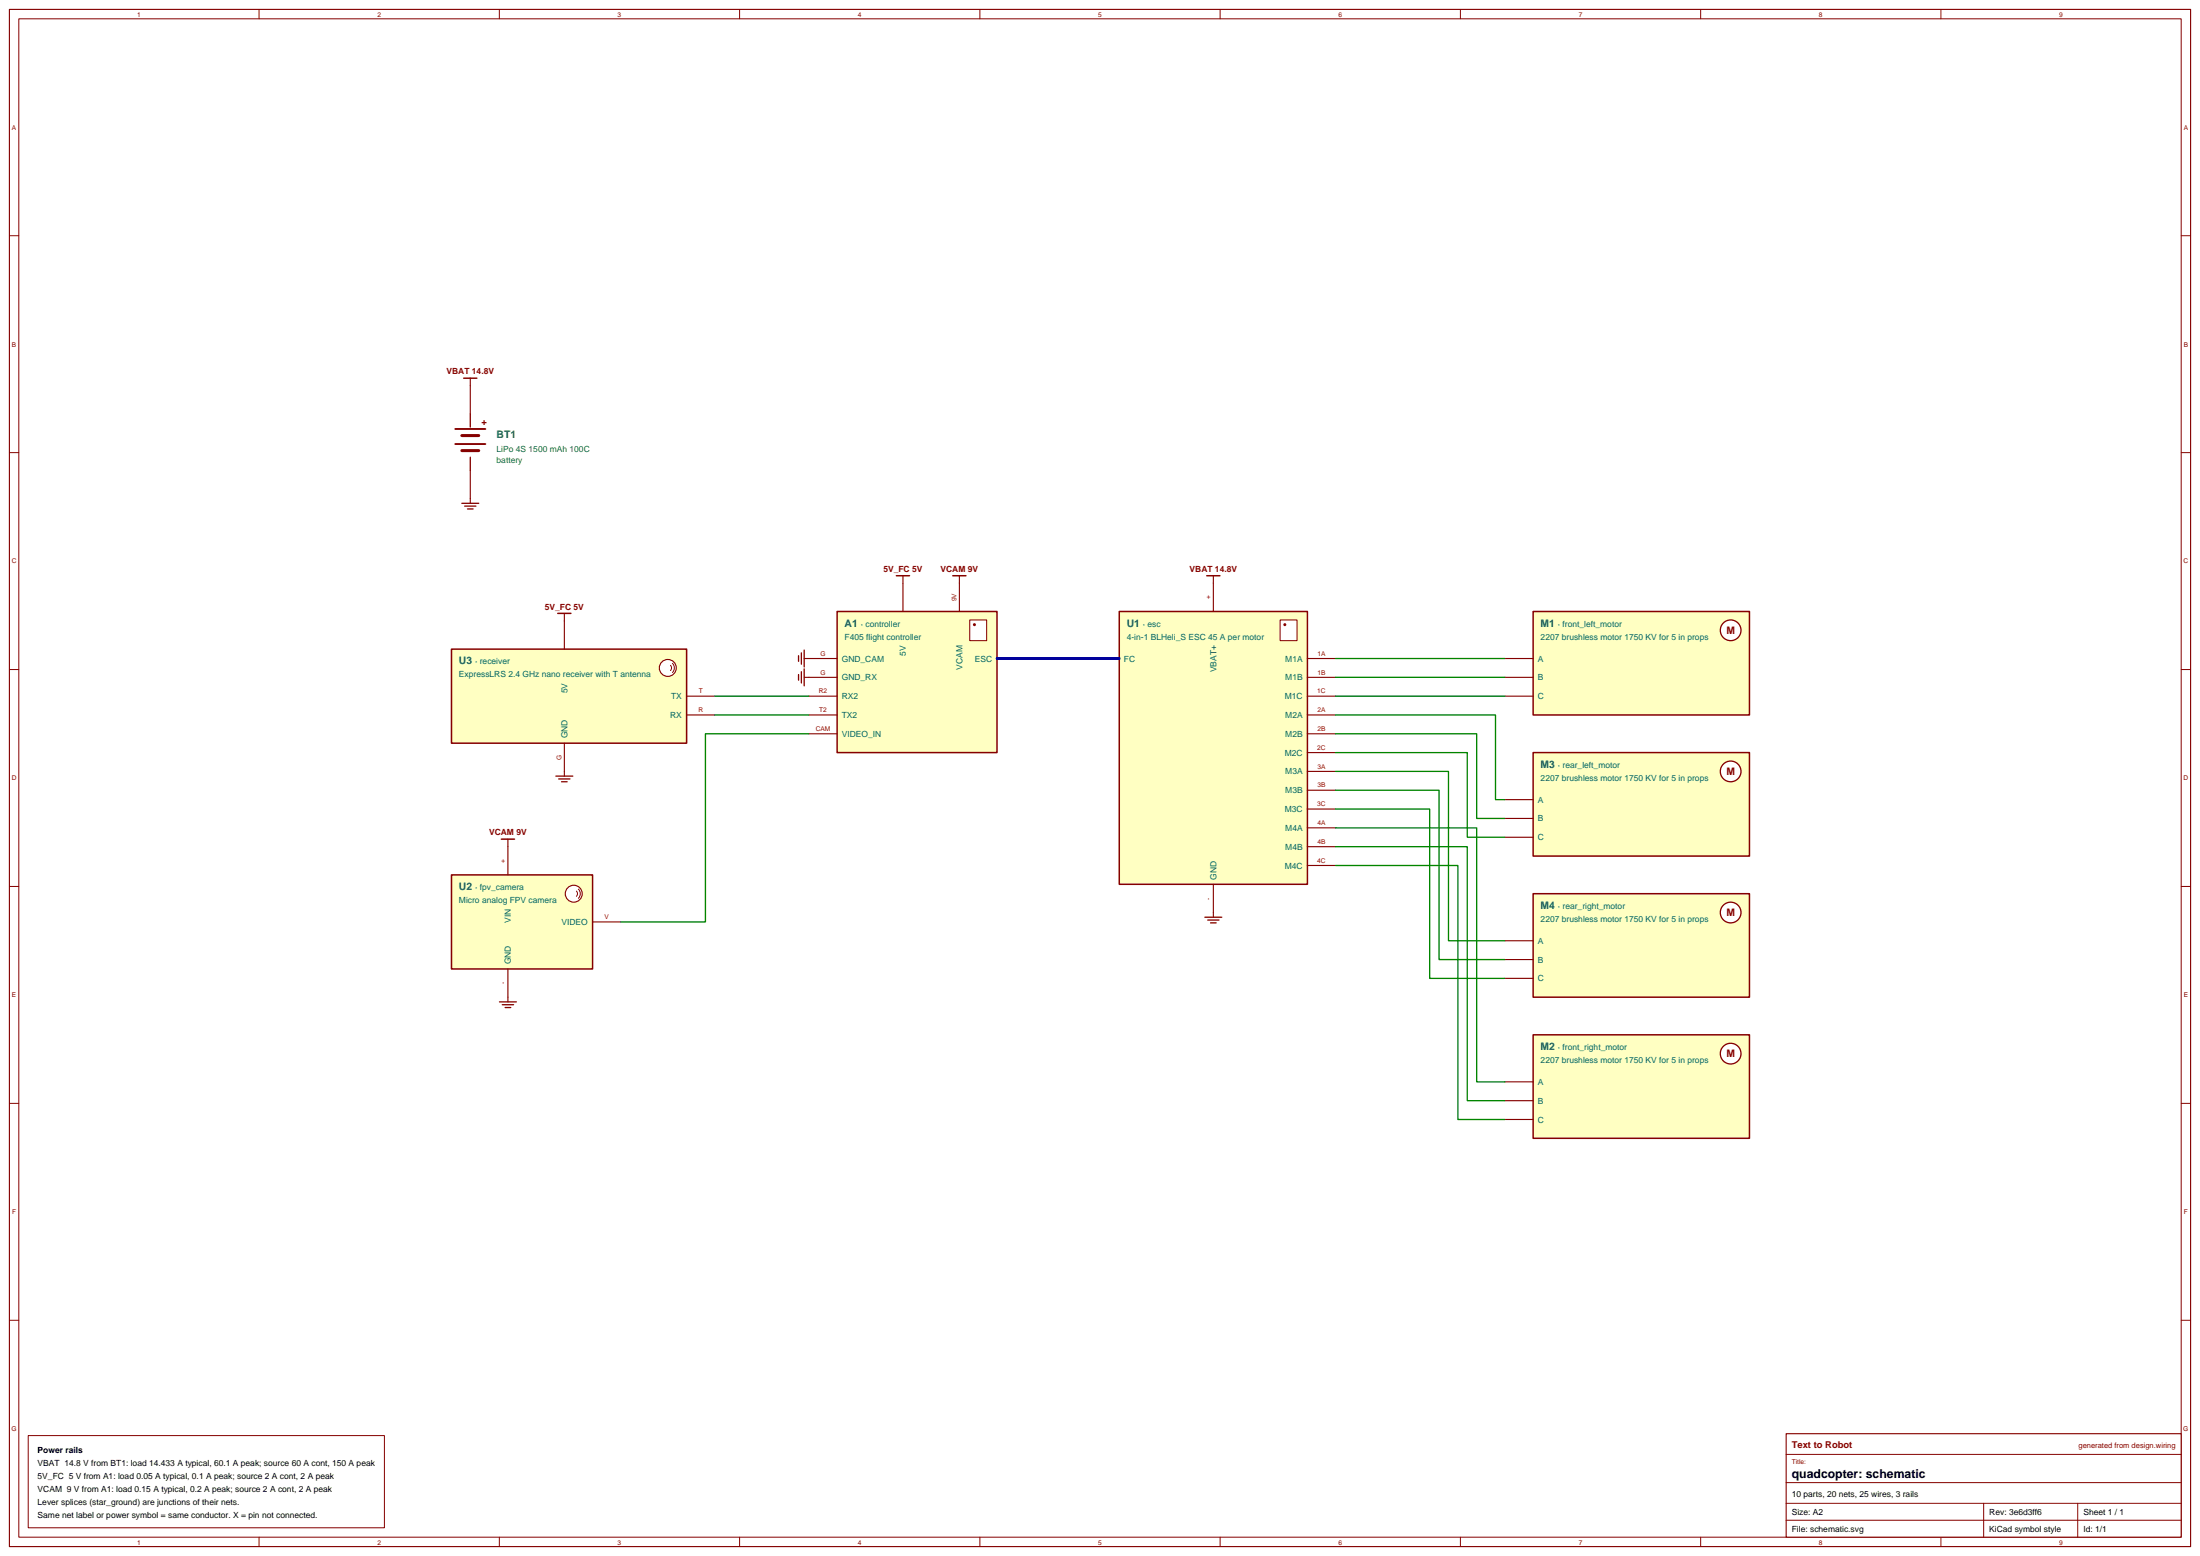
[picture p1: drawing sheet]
<svg xmlns="http://www.w3.org/2000/svg" width="825mm" height="583mm" viewBox="0 0 825 583" stroke-linecap="round" stroke-linejoin="round" font-family="sans-serif">
<path d="M3.5 3.5h818.1v576.5h-818.1z" fill="none" stroke="#850000" stroke-width=".42"/>
<g fill="none" stroke="#850000" stroke-width=".38">
<path d="M7.1 7.1h811v569.3h-811zM97.2 3.5v3.6M187.3 3.5v3.6M277.4 3.5v3.6M367.5 3.5v3.6M457.6 3.5v3.6M547.7 3.5v3.6M637.9 3.5v3.6M728 3.5v3.6M3.5 88.4h3.6M818.1 88.4h3.5M3.5 169.7h3.6"/>
<path d="M818.1 169.7h3.5M3.5 251.1h3.6M818.1 251.1h3.5M3.5 332.4h3.6M818.1 332.4h3.5M3.5 413.8h3.6M818.1 413.8h3.5M3.5 495.1h3.6M818.1 495.1h3.5M97.2 576.4v3.6M187.3 576.4v3.6M277.4 576.4v3.6"/>
<path d="M367.5 576.4v3.6M457.6 576.4v3.6M547.7 576.4v3.6M637.9 576.4v3.6M728 576.4v3.6"/>
</g>
<path d="M575 229.3h81.2v38.8h-81.2z" fill="#ffffc2" stroke="#850000" stroke-width=".56"/>
<circle cx="649.1" cy="236.4" r="3.9" fill="#fff" stroke="#850000" stroke-width=".49"/>
<path d="M564.4 246.9h10.6M564.4 254h10.6M564.4 261.1h10.6" fill="none" stroke="#850000" stroke-width=".42"/>
<path d="M575 282.2h81.2v38.8h-81.2z" fill="#ffffc2" stroke="#850000" stroke-width=".56"/>
<circle cx="649.1" cy="289.3" r="3.9" fill="#fff" stroke="#850000" stroke-width=".49"/>
<path d="M564.4 299.9h10.6M564.4 306.9h10.6M564.4 314h10.6" fill="none" stroke="#850000" stroke-width=".42"/>
<path d="M575 335.1h81.2v38.8h-81.2z" fill="#ffffc2" stroke="#850000" stroke-width=".56"/>
<circle cx="649.1" cy="342.2" r="3.9" fill="#fff" stroke="#850000" stroke-width=".49"/>
<path d="M564.4 352.8h10.6M564.4 359.8h10.6M564.4 366.9h10.6" fill="none" stroke="#850000" stroke-width=".42"/>
<path d="M575 388.1h81.2v38.8h-81.2z" fill="#ffffc2" stroke="#850000" stroke-width=".56"/>
<circle cx="649.1" cy="395.1" r="3.9" fill="#fff" stroke="#850000" stroke-width=".49"/>
<path d="M564.4 405.7h10.6M564.4 412.8h10.6M564.4 419.8h10.6" fill="none" stroke="#850000" stroke-width=".42"/>
<path d="M419.8 229.3h70.6v102.3h-70.6z" fill="#ffffc2" stroke="#850000" stroke-width=".56"/>
<path d="M480.1 232.5h6.4v7.7h-6.4z" fill="#fff" stroke="#850000" stroke-width=".39"/>
<circle cx="481.9" cy="234.2" r=".56" fill="#850000"/>
<g fill="none" stroke="#850000" stroke-width=".42">
<path d="M455.1 218.7v10.6M409.2 246.9h10.6M490.4 246.9h10.5M490.4 254h10.5M490.4 261.1h10.5M490.4 268.1h10.5M490.4 275.2h10.5M490.4 282.2h10.5M490.4 289.3h10.5M490.4 296.3h10.5M490.4 303.4h10.5M490.4 310.4h10.5"/>
<path d="M490.4 317.5h10.5M455.1 331.6v10.6M490.4 324.6h10.5"/>
</g>
<path d="M409.2 246.9h10.6" fill="none" stroke="#0000c7" stroke-width="1.1"/>
<path d="M314 229.3h59.9v52.9h-59.9z" fill="#ffffc2" stroke="#850000" stroke-width=".56"/>
<path d="M363.7 232.5h6.4v7.7h-6.4z" fill="#fff" stroke="#850000" stroke-width=".39"/>
<circle cx="365.5" cy="234.2" r=".56" fill="#850000"/>
<path d="M338.7 218.7v10.6M359.8 218.7v10.6M303.4 246.9h10.6M303.4 254h10.6M373.9 246.9h10.6M303.4 268.1h10.6M303.4 261.1h10.6M303.4 275.2h10.6" fill="none" stroke="#850000" stroke-width=".42"/>
<path d="M373.9 246.9h10.6" fill="none" stroke="#0000c7" stroke-width="1.1"/>
<path d="M169.3 243.4h88.2v35.3h-88.2z" fill="#ffffc2" stroke="#850000" stroke-width=".56"/>
<circle cx="250.5" cy="250.5" r="3.2" fill="#fff" stroke="#850000" stroke-width=".42"/>
<path d="M251.5 249.5l.4 1.2-.4 .8M252.2 248.7l.6 1 .1 1-.7 1.5" fill="none" stroke="#850000" stroke-width=".38"/>
<path d="M176.4 144.6v10.6M176.4 176.4v10.6M211.7 232.8v10.6M211.7 278.7v10.6M257.5 261.1h10.6M257.5 268.1h10.6" fill="none" stroke="#850000" stroke-width=".42"/>
<path d="M176.4 155.2v5M176.4 171.4v5" fill="none" stroke="#850000" stroke-width=".49"/>
<path d="M170.7 160.9h11.3M170.7 166.5h11.3" fill="none" stroke="#850000" stroke-width=".71"/>
<path d="M173.2 163.3h6.4M173.2 169h6.4" fill="none" stroke="#850000" stroke-width="1.1"/>
<path d="M169.3 328.1h52.9v35.3h-52.9z" fill="#ffffc2" stroke="#850000" stroke-width=".56"/>
<circle cx="215.2" cy="335.1" r="3.2" fill="#fff" stroke="#850000" stroke-width=".42"/>
<path d="M216.2 334.2l.4 .7-.4 1.2M216.9 333.4l.6 1 .1 1-.7 1.5" fill="none" stroke="#850000" stroke-width=".38"/>
<g fill="none" stroke="#850000" stroke-width=".42">
<path d="M176.4 141.8v2.8M176.4 187v1.7M338.7 215.9v2.8M359.8 215.9v2.8M455.1 215.9v2.8M211.7 230v2.8M301.6 254h1.8M301.6 246.9h1.8M211.7 289.3v1.7M190.5 314.7v13.4M222.2 345.7h10.6M455.1 342.2v1.8"/>
<path d="M190.5 363.4v12.3"/>
</g>
<path d="M173.9 141.8h5M336.2 215.9h4.9M357.4 215.9h4.9M452.6 215.9h5M209.2 230h4.9M188 314.7h5" fill="none" stroke="#850000" stroke-width=".56"/>
<g fill="none" stroke="#850000" stroke-width=".49">
<path d="M173.2 188.7h6.4M174.3 189.8h4.2M175.3 190.9h2.1M299.5 245.9v2.1M299.5 252.9v2.2M300.6 244.8v4.3M300.6 251.9v4.2M301.6 243.8v6.3M301.6 250.8v6.4M208.5 291h6.3M209.5 292.1h4.3M210.6 293.2h2.1"/>
<path d="M451.9 344h6.4M453 345h4.2M454 346.1h2.1M187.3 375.7h6.4M188.4 376.8h4.2M189.4 377.8h2.2"/>
</g>
<g fill="none" stroke="#008500" stroke-width=".49">
<path d="M500.9 246.9h63.5M500.9 254h63.5M268.1 261.1h35.3M268.1 268.1h35.3M303.4 275.2h-38.8v70.5h-31.8M500.9 268.1h60v31.8h3.5M500.9 275.2h53v31.7h10.5M500.9 261.1h63.5M500.9 289.3h42.4v63.5h21.1M500.9 296.3h38.9v63.5h24.6M500.9 282.2h49.4v31.8h14.1M500.9 310.4h53v95.3h10.5"/>
<path d="M500.9 317.5h49.4v95.3h14.1M500.9 303.4h35.3v63.5h28.2M500.9 324.6h45.9v95.2h17.6"/>
</g>
<path d="M384.5 246.9h24.7" fill="none" stroke="#0000c7" stroke-width="1.1"/>
<path d="M10.6 538.3h133.6v34.6h-133.6z" fill="#fff" stroke="#850000" stroke-width=".38"/>
<path d="M669.9 537.6h148.2v38.8h-148.2z" fill="#fff" stroke="#850000" stroke-width=".42"/>
<path d="M669.9 545.4h148.2M669.9 556h148.2M669.9 563.7h148.2M669.9 570.1h148.2M744 563.7v12.7M779.3 563.7v12.7" fill="none" stroke="#850000" stroke-width=".38"/>
<text font-size="4.6" x="672" y="554.2">quadcopter: schematic</text>
<g font-size="3.9" fill="#006363">
<text x="186.3" y="164.4">BT1</text>
<text x="316.8" y="234.9">A1</text>
<text x="422.6" y="234.9">U1</text>
<text x="577.8" y="234.9">M1</text>
<text x="172.2" y="249.1">U3</text>
<text x="577.8" y="287.9">M3</text>
<text x="172.2" y="333.7">U2</text>
<text x="577.8" y="340.8">M4</text>
<text x="577.8" y="393.7">M2</text>
</g>
<g font-size="3.9" fill="#850000">
<text x="647.5" y="237.8">M</text>
<text x="647.5" y="290.7">M</text>
<text x="647.5" y="343.6">M</text>
<text x="647.5" y="396.5">M</text>
</g>
<g font-size="3.5" fill="#850000">
<text x="180.6" y="159.5">+</text>
<text x="672" y="542.9">Text to Robot</text>
</g>
<g font-size="3.2" fill="#850000">
<text x="167.5" y="140.4">VBAT 14.8V</text>
<text x="331.3" y="214.5">5V_FC 5V</text>
<text x="352.8" y="214.5">VCAM 9V</text>
<text x="446.2" y="214.5">VBAT 14.8V</text>
<text x="204.3" y="228.6">5V_FC 5V</text>
<text x="183.4" y="313.3">VCAM 9V</text>
</g>
<g font-size="3.2" fill="#006363">
<text x="186.3" y="169.3">LiPo 4S 1500 mAh 100C</text>
<text x="186.3" y="173.6">battery</text>
<text x="316.8" y="239.9">F405 flight controller</text>
<text x="322.8" y="234.9">· controller</text>
<text x="422.6" y="239.9">4-in-1 BLHeli_S ESC 45 A per motor</text>
<text x="428.7" y="234.9">· esc</text>
<text x="577.8" y="239.9">2207 brushless motor 1750 KV for 5 in props</text>
<text x="584.3" y="234.9">· front_left_motor</text>
<text x="339.8" y="245.9" transform="rotate(-90 339.8 245.9)">5V</text>
<text x="178.2" y="249.1">· receiver</text>
<text x="315.7" y="248.1">GND_CAM</text>
<text x="361" y="251.2" transform="rotate(-90 361 251.2)">VCAM</text>
<text x="365.7" y="248.1">ESC</text>
<text x="421.6" y="248.1">FC</text>
<text x="482.1" y="248.1">M1A</text>
<text x="576.8" y="248.1">A</text>
<text x="172.2" y="254">ExpressLRS 2.4 GHz nano receiver with T antenna</text>
<text x="315.7" y="255.1">GND_RX</text>
<text x="456.2" y="252.2" transform="rotate(-90 456.2 252.2)">VBAT+</text>
<text x="482.1" y="255.1">M1B</text>
<text x="576.8" y="255.1">B</text>
<text x="212.8" y="260" transform="rotate(-90 212.8 260)">5V</text>
<text x="251.7" y="262.2">TX</text>
<text x="315.7" y="262.2">RX2</text>
<text x="481.9" y="262.2">M1C</text>
<text x="576.8" y="262.2">C</text>
<text x="251.4" y="269.2">RX</text>
<text x="315.7" y="269.2">TX2</text>
<text x="482.1" y="269.2">M2A</text>
<text x="212.8" y="276.9" transform="rotate(-90 212.8 276.9)">GND</text>
<text x="315.7" y="276.3">VIDEO_IN</text>
<text x="482.1" y="276.3">M2B</text>
<text x="481.9" y="283.4">M2C</text>
<text x="584.3" y="287.9">· rear_left_motor</text>
<text x="482.1" y="290.4">M3A</text>
<text x="577.8" y="292.8">2207 brushless motor 1750 KV for 5 in props</text>
<text x="482.1" y="297.5">M3B</text>
<text x="481.9" y="304.5">M3C</text>
<text x="576.8" y="301">A</text>
<text x="482.1" y="311.6">M4A</text>
<text x="576.8" y="308">B</text>
<text x="576.8" y="315.1">C</text>
<text x="482.1" y="318.6">M4B</text>
<text x="456.2" y="329.8" transform="rotate(-90 456.2 329.8)">GND</text>
<text x="481.9" y="325.7">M4C</text>
<text x="178.2" y="333.7">· fpv_camera</text>
<text x="172.2" y="338.7">Micro analog FPV camera</text>
<text x="584.3" y="340.8">· rear_right_motor</text>
<text x="191.6" y="346.1" transform="rotate(-90 191.6 346.1)">VIN</text>
<text x="210.6" y="346.9">VIDEO</text>
<text x="577.8" y="345.7">2207 brushless motor 1750 KV for 5 in props</text>
<text x="576.8" y="353.9">A</text>
<text x="191.6" y="361.6" transform="rotate(-90 191.6 361.6)">GND</text>
<text x="576.8" y="361">B</text>
<text x="576.8" y="368">C</text>
<text x="584.3" y="393.7">· front_right_motor</text>
<text x="577.8" y="398.6">2207 brushless motor 1750 KV for 5 in props</text>
<text x="576.8" y="406.8">A</text>
<text x="576.8" y="413.9">B</text>
<text x="576.8" y="420.9">C</text>
</g>
<g font-size="3.2">
<text x="14.1" y="544.7">Power rails</text>
<text x="14.1" y="549.6">VBAT 14.8 V from BT1: load 14.433 A typical, 60.1 A peak; source 60 A cont, 150 A peak</text>
<text x="14.1" y="554.6">5V_FC 5 V from A1: load 0.05 A typical, 0.1 A peak; source 2 A cont, 2 A peak</text>
<text x="14.1" y="559.5">VCAM 9 V from A1: load 0.15 A typical, 0.2 A peak; source 2 A cont, 2 A peak</text>
<text x="672" y="561.3">10 parts, 20 nets, 25 wires, 3 rails</text>
<text x="14.1" y="564.4">Lever splices (star_ground) are junctions of their nets.</text>
<text x="14.1" y="569.4">Same net label or power symbol = same conductor. X = pin not connected.</text>
<text x="672" y="568">Size: A2</text>
<text x="746.1" y="568">Rev: 3e6d3ff6</text>
<text x="781.4" y="568">Sheet 1 / 1</text>
<text x="672" y="574.3">File: schematic.svg</text>
<text x="746.1" y="574.3">KiCad symbol style</text>
<text x="781.4" y="574.3">Id: 1/1</text>
</g>
<text font-size="2.8" fill="#850000" x="779.6" y="542.9">generated from design.wiring</text>
<g font-size="2.5" fill="#850000">
<text x="51.4" y="6.4">1</text>
<text x="141.5" y="6.4">2</text>
<text x="231.7" y="6.4">3</text>
<text x="321.8" y="6.4">4</text>
<text x="411.9" y="6.4">5</text>
<text x="502" y="6.4">6</text>
<text x="592.1" y="6.4">7</text>
<text x="682.2" y="6.4">8</text>
<text x="772.3" y="6.4">9</text>
<text x="4.5" y="48.6">A</text>
<text x="819" y="48.6">A</text>
<text x="4.5" y="129.9">B</text>
<text x="819" y="129.9">B</text>
<text x="4.4" y="211.3">C</text>
<text x="819" y="211.3">C</text>
<text x="4.4" y="292.6">D</text>
<text x="819" y="292.6">D</text>
<text x="4.5" y="374">E</text>
<text x="819" y="374">E</text>
<text x="4.5" y="455.3">F</text>
<text x="819.1" y="455.3">F</text>
<text x="4.3" y="536.6">G</text>
<text x="818.9" y="536.6">G</text>
<text x="672" y="548.9">Title:</text>
<text x="51.4" y="579.3">1</text>
<text x="141.5" y="579.3">2</text>
<text x="231.7" y="579.3">3</text>
<text x="321.8" y="579.3">4</text>
<text x="411.9" y="579.3">5</text>
<text x="502" y="579.3">6</text>
<text x="592.1" y="579.3">7</text>
<text x="682.2" y="579.3">8</text>
<text x="772.3" y="579.3">9</text>
</g>
<g font-size="2.5" fill="#a80000">
<text x="358.8" y="225.5" transform="rotate(-90 358.8 225.5)">9V</text>
<text x="454" y="224.7" transform="rotate(-90 454 224.7)">+</text>
<text x="307.7" y="245.9">G</text>
<text x="494.1" y="245.9">1A</text>
<text x="307.7" y="252.9">G</text>
<text x="494.1" y="252.9">1B</text>
<text x="262.1" y="260">T</text>
<text x="307.1" y="260">R2</text>
<text x="494.1" y="260">1C</text>
<text x="261.9" y="267.1">R</text>
<text x="307.2" y="267.1">T2</text>
<text x="494.1" y="267.1">2A</text>
<text x="305.9" y="274.1">CAM</text>
<text x="494.1" y="274.1">2B</text>
<text x="494.1" y="281.2">2C</text>
<text x="210.6" y="284.9" transform="rotate(-90 210.6 284.9)">G</text>
<text x="494.1" y="288.2">3A</text>
<text x="494.1" y="295.3">3B</text>
<text x="494.1" y="302.3">3C</text>
<text x="494.1" y="309.4">4A</text>
<text x="494.1" y="316.4">4B</text>
<text x="189.4" y="323.5" transform="rotate(-90 189.4 323.5)">+</text>
<text x="494.1" y="323.5">4C</text>
<text x="454" y="337.3" transform="rotate(-90 454 337.3)">-</text>
<text x="226.7" y="344.7">V</text>
<text x="189.4" y="369.1" transform="rotate(-90 189.4 369.1)">-</text>
</g>
</svg>
